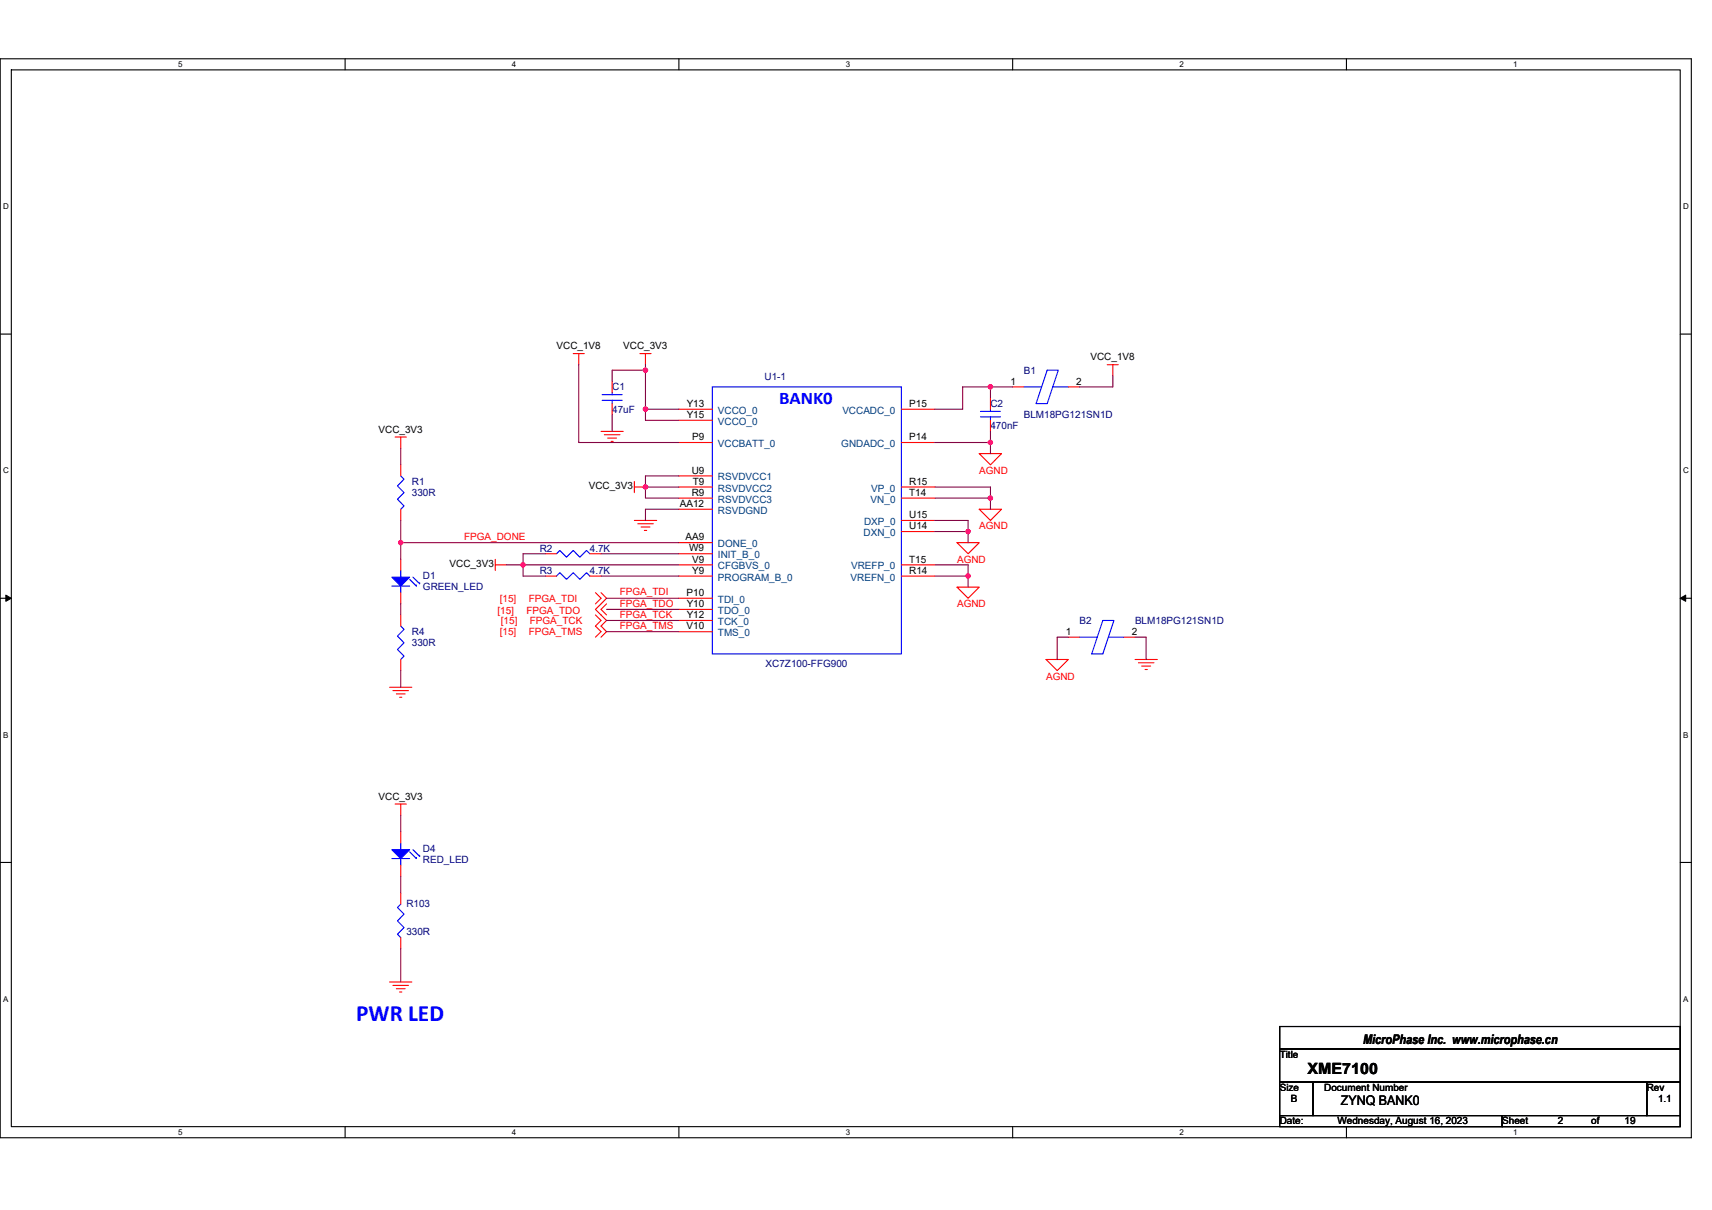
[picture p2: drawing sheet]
<svg xmlns="http://www.w3.org/2000/svg" width="297mm" height="210mm" viewBox="0 0 297 210" stroke-linecap="round" stroke-linejoin="round" font-family="sans-serif">
<path d="M0 10.2h293.5v187.2h-293.5zM2 12.1h289.5v183.4h-289.5z" fill="none" stroke="#000" stroke-width=".19"/>
<g fill="#fff">
<path d="M30.9 10.4h.8v1.6h-.8z"/>
<path d="M30.9 195.7h.8v1.6h-.8z"/>
</g>
<path d="M59.9 10.2v1.9M59.9 195.5v1.9" fill="none" stroke="#000" stroke-width=".19"/>
<g fill="#fff">
<path d="M88.8 10.4h.8v1.6h-.8z"/>
<path d="M88.8 195.7h.8v1.6h-.8z"/>
</g>
<path d="M117.8 10.2v1.9M117.8 195.5v1.9" fill="none" stroke="#000" stroke-width=".19"/>
<g fill="#fff">
<path d="M146.7 10.4h.8v1.6h-.8z"/>
<path d="M146.7 195.7h.8v1.6h-.8z"/>
</g>
<path d="M175.7 10.2v1.9M175.7 195.5v1.9" fill="none" stroke="#000" stroke-width=".19"/>
<g fill="#fff">
<path d="M204.7 10.4h.7v1.6h-.7z"/>
<path d="M204.7 195.7h.7v1.6h-.7z"/>
</g>
<path d="M233.6 10.2v1.9M233.6 195.5v1.9" fill="none" stroke="#000" stroke-width=".19"/>
<g fill="#fff">
<path d="M262.6 10.4h.7v1.6h-.7z"/>
<path d="M262.6 195.7h.7v1.6h-.7z"/>
<path d="M.5 35.1h1v1.5h-1z"/>
<path d="M292 35.1h1v1.5h-1z"/>
<path d="M.5 80.9h1v1.5h-1z"/>
<path d="M292 80.9h1v1.5h-1z"/>
</g>
<path d="M0 58h2M291.5 58h2" fill="none" stroke="#000" stroke-width=".19"/>
<g fill="#fff">
<path d="M.5 126.7h.9v1.6h-.9z"/>
<path d="M292 126.7h.9v1.6h-.9z"/>
</g>
<path d="M0 103.8h2M291.5 103.8h2" fill="none" stroke="#000" stroke-width=".19"/>
<path d="M1 103.3l1 .5-1 .6zM291.5 103.8l1-.5v1.1z" fill="#000" stroke="#000" stroke-width=".17"/>
<g fill="#fff">
<path d="M.5 172.6h.9v1.5h-.9z"/>
<path d="M292 172.6h.9v1.5h-.9z"/>
</g>
<path d="M0 149.7h2M291.5 149.7h2M222 178.1h69.5v3.9h-69.5zM222 182h69.5v5.8h-69.5zM222 187.8h5.8v5.8h-5.8zM222 193.6h38.6v1.9h-38.6zM227.8 187.8h57.9v5.8h-57.9zM260.6 193.6h30.9v1.9h-30.9zM285.7 187.8h5.8v5.8h-5.8z" fill="none" stroke="#000" stroke-width=".19"/>
<g fill="none" stroke="#f00" stroke-width=".19">
<path d="M68.6 75.8h1.9M69.5 75.8v2M99.5 61.4h1.9M100.4 61.4v1.9M104.3 74.9h3.8M104.9 75.4h2.7M105.4 76h1.6M106 76.6h.4M106.2 66.2v1.9M106.2 70v2M111 61.4h2M112 61.4v1.9"/>
<path d="M117.8 71h5.8M117.8 72.9h5.8M117.8 76.8h5.8M156.4 71h5.8M156.4 76.8h5.8M169.9 78.7h3.9l-2 2zM171.8 69.1v1.9M171.8 72.9v2M175.7 67.1h1.9M185.4 67.1h1.9M192.1 63.3h1.9M193.1 63.3v1.9"/>
<path d="M69.5 80.7v1.9M69.5 88.4v1.9M69.5 97.1v1.9M85.9 98h2M85.9 97.1v1.9M94.6 96.1h2M94.6 100h2M102.3 96.1h2M102.3 100h2M110.1 84.5h1.9M110.1 83.5v2M110.1 90.3h3.8"/>
<path d="M110.7 90.9h2.6M111.2 91.5h1.6M111.8 92.1h.4M117.8 82.6h5.8M117.8 84.5h5.8M117.8 86.4h5.8M117.8 88.4h5.8M117.8 94.2h5.8M117.8 96.1h5.8M117.8 98h5.8M117.8 100h5.8M156.4 84.5h5.8"/>
<path d="M156.4 86.4h5.8M156.4 90.3h5.8M156.4 92.2h5.8M156.4 98h5.8M156.4 100h5.8M166 94.2h3.9l-1.9 1.9zM169.9 88.4h3.9l-2 1.9zM67.6 119.3h3.9M68.2 119.8h2.7M69.5 106.7v1.9M69.5 114.4v2M69.5 102.8v2"/>
<path d="M103.3 106.7l1 1-1 .9 1 1-1 1M103.3 102.8l1 1-1 1M104.3 102.8l.9 1-1.9 1.9 1.9 2-.9 .9 .9 1-.9 1M105.2 104.8l-.9 .9 .9 1M117.8 103.8h5.8M117.8 105.7h5.8M117.8 107.7h5.8M117.8 109.6h5.8M166 101.9h3.9l-1.9 1.9zM181.5 114.4h3.9l-2 2zM185.4 110.6h1.9M195 110.6h1.9"/>
<path d="M196.9 114.4h3.9M197.5 115h2.7M198.1 115.6h1.5M198.7 116.2h.4M68.6 139.5h1.9M68.8 120.4h1.5M69.3 121h.4M69.5 139.5v2M69.5 150.2v1.9M69.5 144.4v1.9M69.5 155v1.9M67.6 170.4h3.9"/>
<path d="M68.2 171h2.7M68.8 171.6h1.5M69.3 172.1h.4M69.5 162.7v1.9"/>
</g>
<g fill="#00f" stroke="#00f" stroke-width=".19">
<path d="M68 147.4h3.1l-1.6 1.6z" fill-rule="evenodd"/>
<path d="M68 100.2h3.1l-1.6 1.5z" fill-rule="evenodd"/>
</g>
<g fill="none" stroke="#00f" stroke-width=".19">
<path d="M104.5 69.5h3.4M104.5 68.5h3.4M106.2 68.1v.4M106.2 69.5v.5M123.6 67.1h32.8v46.4h-32.8zM170.1 72.3h3.5M170.1 71.4h3.5M171.8 71v.4M171.8 72.3v.6M177.6 67.1h3.1M181.7 64.2h1.9l-1.9 5.8h-1.9zM182.6 67.1h2.8"/>
<path d="M69.5 82.6l.6 .6-1.1 1.1 1.1 1.2-1.1 1.1 1.1 1.2-.6 .6M69.5 99v1.2M96.6 96.1l.5-.6 1.2 1.2 1.2-1.2 1.1 1.2 1.2-1.2 .5 .6M96.6 100l.5-.6 1.2 1.1 1.2-1.1 1.1 1.1 1.2-1.1 .5 .6M68 101.7h3.1M69.5 108.6l.6 .6-1.1 1.2 1.1 1.1-1.1 1.2 1.1 1.2-.6 .5M69.5 101.7v1.1M71.1 100.5l1.1 1.2v-.2M71.6 100.2l1.2 1.1v-.2M187.3 110.6h3.1M191.3 107.7h2l-2 5.8h-1.9zM192.3 110.6h2.7"/>
<path d="M68 149h3.1M69.5 146.3v1.1M69.5 149v1.2M69.5 156.9l-.5 .6 1.1 1.1-1.1 1.2 1.1 1.2-1.1 1.1 .5 .6M71.1 147.8l1.1 1.2v-.2M71.6 147.4l1.2 1.2v-.2"/>
</g>
<g fill="none" stroke="#800040" stroke-width=".19">
<path d="M69.5 77.8v2.9M100.4 63.3v13.5h17.4M106.2 72v2.9M112 63.3v.9M112 64.2v6.8M112 71v1.9h5.8M112 71h5.8M112 64.2h-5.8v2M162.2 76.8h9.6M171.8 67.1h-4.8v3.9h-4.8M171.8 76.8v1.9M171.8 67.1h3.9"/>
<path d="M171.8 67.1v2M171.8 74.9v1.9M193.1 65.2v1.9h-5.8M69.5 90.3v3.9M69.5 94.2v2.9M69.5 94.2h48.3M87.9 98h2.9M90.8 98h27M90.8 98v2h3.8M94.6 96.1h-3.8v1.9M104.3 96.1h13.5M104.3 100h13.5"/>
<path d="M112 84.5h5.8M112 84.5v1.9h5.8M117.8 82.6h-5.8v1.9M117.8 88.4h-5.8v1.9M162.2 98h5.8v2M162.2 100h5.8M162.2 84.5h9.6v1.9M162.2 90.3h5.8v1.9M162.2 92.2h5.8M162.2 86.4h9.6M168 100v1.9M168 92.2v2"/>
<path d="M171.8 86.4v2M69.5 116.4v2.9M69.5 104.8v1.9M105.2 105.7h12.6M105.2 107.7h12.6M105.2 109.6h12.6M105.2 103.8h12.6M185.4 110.6h-2v3.8M196.9 110.6h2v3.8M69.5 152.1v2.9M69.5 141.5v2.9M69.5 164.6v5.8"/>
</g>
<g fill="#f0f" stroke="#f0f" stroke-width=".19">
<circle cx="112" cy="71" r=".38"/>
<circle cx="112" cy="64.2" r=".38"/>
<circle cx="168" cy="99.9" r=".38"/>
<circle cx="168" cy="92.2" r=".38"/>
<circle cx="69.5" cy="94.2" r=".38"/>
<circle cx="112" cy="84.5" r=".38"/>
<circle cx="171.8" cy="86.4" r=".38"/>
<circle cx="171.8" cy="67.1" r=".38"/>
<circle cx="171.8" cy="76.8" r=".38"/>
<circle cx="90.7" cy="98" r=".38"/>
</g>
<text font-size="4" fill="#00f" x="61.8" y="177.2">PWR LED</text>
<text font-size="3.1" fill="#00f" x="135.2" y="70.1">BANK0</text>
<text font-size="2.7" x="226.9" y="186.4">XME7100</text>
<g font-size="2.3">
<text x="236.5" y="181.1">MicroPhase Inc. www.microphase.cn</text>
<text x="232.6" y="191.8">ZYNQ BANK0</text>
</g>
<g font-size="1.7">
<text x="96.6" y="60.6">VCC_1V8</text>
<text x="108.1" y="60.6">VCC_3V3</text>
<text x="189.2" y="62.5">VCC_1V8</text>
<text x="119.1" y="70.6">Y13</text>
<text x="157.8" y="70.6">P15</text>
<text x="175.3" y="66.7">1</text>
<text x="186.7" y="66.7">2</text>
<text x="65.7" y="75.1">VCC_3V3</text>
<text x="119.1" y="72.5">Y15</text>
<text x="120.1" y="76.4">P9</text>
<text x="157.8" y="76.4">P14</text>
<text x="120" y="82.2">U9</text>
<text x="102.1" y="84.9">VCC_3V3</text>
<text x="118" y="88">AA12</text>
<text x="120" y="86">R9</text>
<text x="120.2" y="84.1">T9</text>
<text x="157.8" y="84.1">R15</text>
<text x="157.8" y="89.9">U15</text>
<text x="157.8" y="86">T14</text>
<text x="118.9" y="93.8">AA9</text>
<text x="119.5" y="95.7">W9</text>
<text x="157.8" y="91.8">U14</text>
<text x="78" y="98.4">VCC_3V3</text>
<text x="120.1" y="97.6">V9</text>
<text x="120.1" y="99.6">Y9</text>
<text x="157.8" y="99.6">R14</text>
<text x="157.8" y="97.6">T15</text>
<text x="119.1" y="103.4">P10</text>
<text x="119.1" y="105.3">Y10</text>
<text x="119.1" y="107.3">Y12</text>
<text x="119.1" y="109.2">V10</text>
<text x="185" y="110.2">1</text>
<text x="196.4" y="110.2">2</text>
<text x="65.7" y="138.8">VCC_3V3</text>
<text x="222" y="183.6">Title</text>
<text x="222" y="189.3">Size</text>
<text x="224" y="191.3">B</text>
<text x="229.8" y="189.3">Document Number</text>
<text x="285.7" y="189.3">Rev</text>
<text x="287.7" y="191.3">1.1</text>
<text x="222" y="195.1">Date:</text>
<text x="232.1" y="195.1">Wednesday, August 16, 2023</text>
<text x="260.6" y="195.1">Sheet</text>
<text x="270.3" y="195.1">2</text>
<text x="276.1" y="195.1">of</text>
<text x="281.9" y="195.1">19</text>
</g>
<g font-size="1.7" fill="#000080">
<text x="132.6" y="66">U1-1</text>
<text x="177.6" y="64.8">B1</text>
<text x="106.2" y="67.7">C1</text>
<text x="106.2" y="71.6">47uF</text>
<text x="171.8" y="70.6">C2</text>
<text x="171.8" y="74.5">470nF</text>
<text x="177.6" y="72.6">BLM18PG121SN1D</text>
<text x="71.5" y="84.1">R1</text>
<text x="71.5" y="86.1">330R</text>
<text x="93.7" y="95.7">R2</text>
<text x="102.3" y="95.7">4.7K</text>
<text x="73.4" y="100.5">D1</text>
<text x="93.7" y="99.6">R3</text>
<text x="102.3" y="99.6">4.7K</text>
<text x="73.4" y="102.5">GREEN_LED</text>
<text x="71.5" y="110.2">R4</text>
<text x="71.5" y="112.1">330R</text>
<text x="187.3" y="108.3">B2</text>
<text x="196.9" y="108.3">BLM18PG121SN1D</text>
<text x="132.8" y="115.8">XC7Z100-FFG900</text>
<text x="73.4" y="147.8">D4</text>
<text x="73.4" y="149.8">RED_LED</text>
<text x="70.5" y="157.5">R103</text>
<text x="70.5" y="162.3">330R</text>
</g>
<g font-size="1.7" fill="#004080">
<text x="124.6" y="71.8">VCCO_0</text>
<text x="146.2" y="71.8">VCCADC_0</text>
<text x="124.6" y="73.7">VCCO_0</text>
<text x="124.6" y="77.6">VCCBATT_0</text>
<text x="146" y="77.6">GNDADC_0</text>
<text x="124.6" y="83.4">RSVDVCC1</text>
<text x="124.6" y="85.3">RSVDVCC2</text>
<text x="124.6" y="87.2">RSVDVCC3</text>
<text x="124.6" y="89.2">RSVDGND</text>
<text x="151.1" y="87.2">VN_0</text>
<text x="151.1" y="85.3">VP_0</text>
<text x="124.6" y="95">DONE_0</text>
<text x="149.8" y="93">DXN_0</text>
<text x="149.9" y="91.1">DXP_0</text>
<text x="124.6" y="96.9">INIT_B_0</text>
<text x="124.6" y="98.8">CFGBVS_0</text>
<text x="124.6" y="100.8">PROGRAM_B_0</text>
<text x="147.6" y="100.8">VREFN_0</text>
<text x="147.7" y="98.8">VREFP_0</text>
<text x="124.6" y="104.6">TDI_0</text>
<text x="124.6" y="106.5">TDO_0</text>
<text x="124.6" y="108.5">TCK_0</text>
<text x="124.6" y="110.4">TMS_0</text>
</g>
<g font-size="1.7" fill="#f00">
<text x="169.9" y="82.2">AGND</text>
<text x="80.5" y="93.7">FPGA_DONE</text>
<text x="169.9" y="91.9">AGND</text>
<text x="166" y="97.6">AGND</text>
<text x="86.3" y="106.5">[15]</text>
<text x="86.7" y="104.4">[15]</text>
<text x="91.4" y="106.5">FPGA_TDO</text>
<text x="91.7" y="104.4">FPGA_TDI</text>
<text x="107.5" y="103.3">FPGA_TDI</text>
<text x="107.5" y="105.3">FPGA_TDO</text>
<text x="107.5" y="107.2">FPGA_TCK</text>
<text x="166" y="105.4">AGND</text>
<text x="86.7" y="110.2">[15]</text>
<text x="86.9" y="108.3">[15]</text>
<text x="91.7" y="110.2">FPGA_TMS</text>
<text x="91.9" y="108.3">FPGA_TCK</text>
<text x="107.5" y="109.1">FPGA_TMS</text>
<text x="181.5" y="117.9">AGND</text>
</g>
<g font-size="1.4">
<text x="30.9" y="11.7">5</text>
<text x="88.8" y="11.7">4</text>
<text x="146.7" y="11.7">3</text>
<text x="204.7" y="11.7">2</text>
<text x="262.6" y="11.7">1</text>
<text x=".5" y="36.3">D</text>
<text x="292" y="36.3">D</text>
<text x=".5" y="82.1">C</text>
<text x="292" y="82.1">C</text>
<text x=".5" y="128">B</text>
<text x="292" y="128">B</text>
<text x=".5" y="173.8">A</text>
<text x="292" y="173.8">A</text>
<text x="30.9" y="197">5</text>
<text x="88.8" y="197">4</text>
<text x="146.7" y="197">3</text>
<text x="204.7" y="197">2</text>
<text x="262.6" y="197">1</text>
</g>
</svg>
